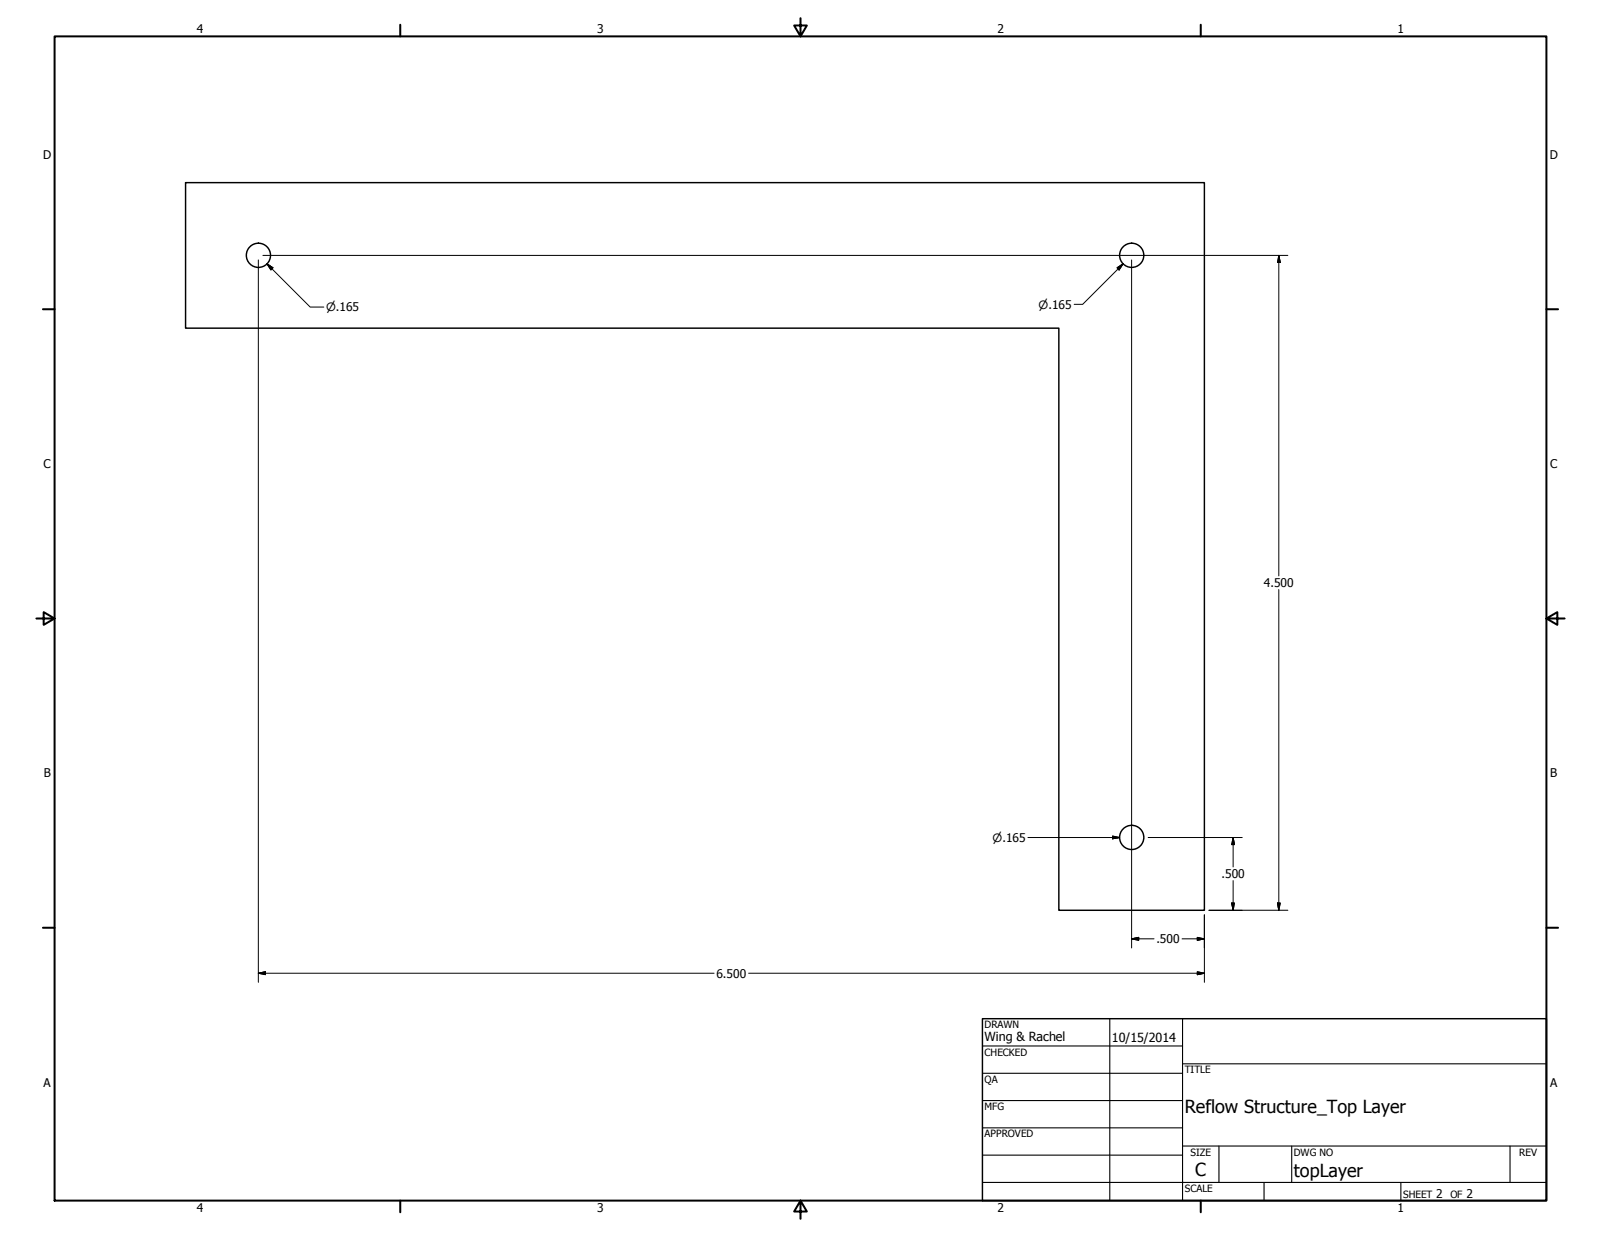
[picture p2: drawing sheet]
<svg xmlns="http://www.w3.org/2000/svg" width="559mm" height="432mm" viewBox="0 0 559 432" stroke-linecap="round" stroke-linejoin="round" font-family="sans-serif">
<!-- layer: Visible (ANSI) -->
<g fill="none" stroke="#000" stroke-width=".51">
<path d="M64.8 63.8h355.6v254h-50.8v-203.2h-304.8z"/>
<circle cx="90.2" cy="89.1" r="4.2"/>
<circle cx="395" cy="89.1" r="4.2"/>
<circle cx="395" cy="292.3" r="4.2"/>
</g>
<!-- layer: Hidden (ANSI) -->
<g fill="none" stroke="#000" stroke-width=".7">
<path d="M19 12.7h520.8v406.4h-520.8zM139.7 8.6v4.1M279.4 6.3v6.4l-2.2-3.8h4.4l-2.2 3.8M419.1 8.6v4.1M15 107.9h4M539.8 107.9h4M12.7 215.9h6.3l-3.8-2.2v4.4l3.8-2.2M539.8 215.9l3.8 2.2v-4.4l-3.8 2.2h6.3M15 323.8h4M539.8 323.8h4M139.7 419.1v4.1M279.4 419.1l2.2 3.8h-4.4l2.2-3.8v6.3"/>
<path d="M419.1 419.1v4.1"/>
</g>
<!-- layer: Border (ANSI) -->
<g fill="none" stroke="#000" stroke-width=".38">
<path d="M387.3 355.6v63.5M412.7 355.6v63.5M342.9 365.1h69.8M342.9 374.6h69.8M412.7 371.3h127.1M342.9 384.2h69.8M342.9 393.7h69.8M342.9 412.7h196.9M342.9 403.2h69.8M412.7 400h127.1M425.4 400v12.7M441.2 412.7v6.4"/>
<path d="M450.8 400v12.7M488.9 412.7v6.4M527 400v12.7"/>
</g>
<path d="M342.9 355.6h196.9v63.5h-196.9z" fill="none" stroke="#000" stroke-width=".51"/>
<!-- layer: Title (ANSI) -->
<g fill="none" stroke="#000" stroke-width=".35">
<path d="M90.2 90.7v252.2M91.8 89.2h357.7M93.2 92.1l2 1.4-.6 .7zM93.2 92.1l15.1 15.1h4.7M389.9 93.5l2.1-1.4-1.4 2.1zM392 92.1l-14.1 14.1h-3M395 90.7v240.2M446.3 89.2l.5 2.4h-.9zM446.3 89.2v111.8M446.3 205.8v112M358.8 292.4h32M388.3 291.8l2.5 .6-2.5 .4z"/>
<path d="M400.7 292.4h32.9M430.4 292.4l.4 2.4h-.9zM430.4 292.4v10.2M420.4 319.3v23.6M422 317.8h27.5M429.9 315.2h.9l-.4 2.6zM430.4 307.4v10.4M445.9 315.2h.9l-.5 2.6zM90.2 339.7l2.4-.5v1zM90.2 339.7h159M261.3 339.7h159.1M395 327.7l2.4-.5v1z"/>
<path d="M395 327.7h7.8M412.6 327.7h7.8M417.9 339.2l2.5 .5-2.5 .5zM417.9 327.2l2.5 .5-2.5 .5z"/>
</g>
<g fill="#000" stroke="#000" stroke-width=".35">
<path d="M93.2 92.1l2 1.4zM93.2 92.1l2 1.4-.6 .7zM392 92.1l-1.4 2.1zM389.9 93.5l2.1-1.4-1.4 2.1zM446.3 89.2l.5 2.4zM446.3 89.2l.5 2.4h-.9zM388.3 292.8l2.5-.4zM388.3 291.8l2.5 .6-2.5 .4zM430.4 292.4l.4 2.4zM430.4 292.4l.4 2.4h-.9zM429.9 315.2l.5 2.6zM429.9 315.2h.9l-.4 2.6z"/>
<path d="M445.9 315.2l.4 2.6zM445.9 315.2h.9l-.5 2.6zM90.2 339.7l2.4-.5zM90.2 339.7l2.4-.5v1zM395 327.7l2.4-.5zM395 327.7l2.4-.5v1zM417.9 328.2l2.5-.5zM417.9 327.2l2.5 .5-2.5 .5zM417.9 340.2l2.5-.5zM417.9 339.2l2.5 .5-2.5 .5z"/>
</g>
<g font-size="6.3">
<text x="413.5" y="388.6">Reflow Structure_Top Layer</text>
<text x="417.2" y="410.6">C</text>
<text x="451.6" y="410.7">topLayer</text>
</g>
<g font-size="4.4">
<text x="343.7" y="363.5">Wing &amp; Rachel</text>
<text x="388.1" y="363.7">10/15/2014</text>
</g>
<g font-size="4.2">
<text x="68.7" y="11.7">4</text>
<text x="208.4" y="11.7">3</text>
<text x="348.1" y="11.7">2</text>
<text x="487.8" y="11.7">1</text>
<text x="15.1" y="55.5">D</text>
<text x="540.9" y="55.5">D</text>
<text x="15.2" y="163.4">C</text>
<text x="541" y="163.4">C</text>
<text x="441.1" y="204.9">4.500</text>
<text x="15.3" y="271.4">B</text>
<text x="541.1" y="271.4">B</text>
<text x="426.3" y="306.5">.500</text>
<text x="403.6" y="329.2">.500</text>
<text x="250.1" y="341.2">6.500</text>
<text x="15.2" y="379.3">A</text>
<text x="541" y="379.3">A</text>
<text x="501.3" y="418.3">2</text>
<text x="511.8" y="418.3">2</text>
<text x="68.7" y="423.2">4</text>
<text x="208.4" y="423.2">3</text>
<text x="348.1" y="423.2">2</text>
<text x="487.8" y="423.2">1</text>
</g>
<g font-size="4">
<text x="362.5" y="107.7">⌀.165</text>
<text x="113.8" y="108.6">⌀.165</text>
<text x="346.5" y="293.8">⌀.165</text>
</g>
<g font-size="3.5">
<text x="343.7" y="358.9">DRAWN</text>
<text x="343.7" y="368.5">CHECKED</text>
<text x="413.5" y="374.6">TITLE</text>
<text x="343.7" y="378">QA</text>
<text x="343.7" y="387.5">MFG</text>
<text x="343.7" y="397.1">APPROVED</text>
<text x="415.5" y="403.4">SIZE</text>
<text x="451.6" y="403.4">DWG NO</text>
<text x="530.3" y="403.4">REV</text>
<text x="413.5" y="416.1">SCALE</text>
<text x="489.7" y="418.3">SHEET</text>
<text x="506.2" y="418.3">OF</text>
</g>
</svg>
